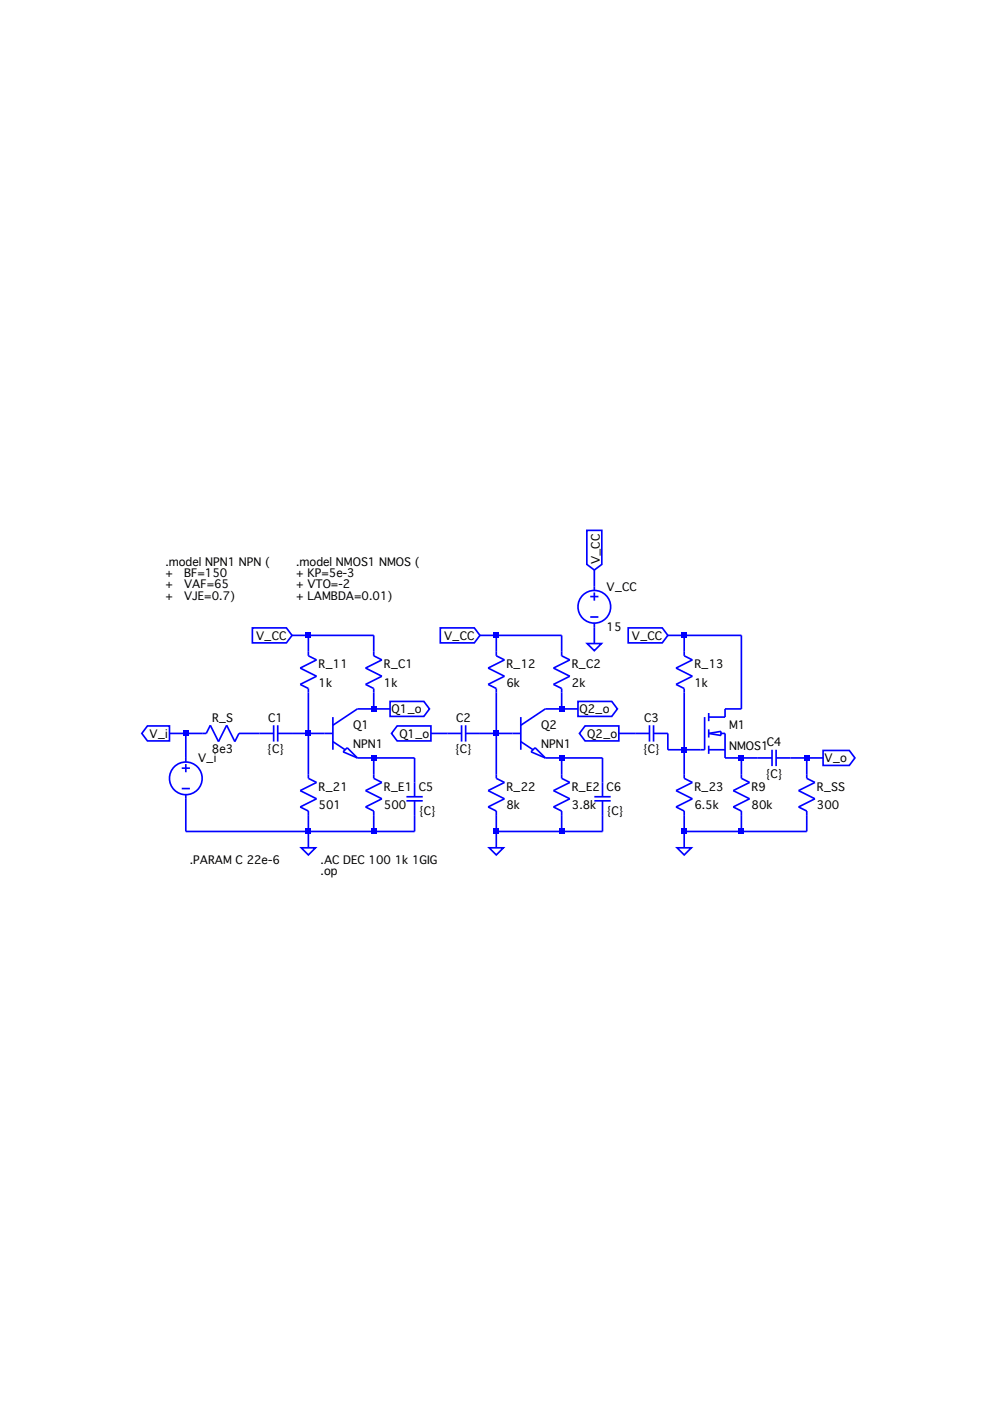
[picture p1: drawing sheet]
<svg xmlns="http://www.w3.org/2000/svg" width="210mm" height="297mm" viewBox="0 0 210 297" stroke-linecap="round" stroke-linejoin="round" font-family="sans-serif">
<g fill="none" stroke="#00f" stroke-width=".35">
<path d="M124.4 112.4h3.2v7.3l-1.6 1.2-1.6-1.2zM53.5 133.1h7.2l1.2 1.6-1.2 1.6h-7.2zM61.9 134.7h17.3v4.3l1.8 .9-3.5 1.7 3.5 1.8-3.5 1.7 1.7 .9v4.3M65.4 134.7v4.3l1.7 .9-3.5 1.7 3.5 1.8-3.5 1.7 1.8 .9v19l1.7 .9-3.5 1.7 3.5 1.8-3.5 1.7 1.8 .9v7.8M93.4 133.1h7.2l1.2 1.6-1.2 1.6h-7.2zM101.8 134.7h17.3v4.3l1.7 .9-3.5 1.7 3.5 1.8-3.5 1.7 1.8 .9v4.3M105.2 134.7v4.3l1.8 .9-3.5 1.7 3.5 1.8-3.5 1.7 1.7 .9v19l1.8 .9-3.5 1.7 3.5 1.8-3.5 1.7 1.7 .9v7.8M124.5 136.4h3l-1.5 1.6zM125.1 126.5h1.8M125.1 130.8h1.8M126 120.9v4.3M126 125.6v1.8"/>
<path d="M126 132.1v4.3M133.2 133.1h7.2l1.2 1.6-1.2 1.6h-7.2zM141.6 134.7h15.6v15.6h-3.5v1.7h-3.4M145.1 134.7v4.3l1.7 .9-3.5 1.7 3.5 1.8-3.5 1.7 1.8 .9v19l1.7 .9-3.5 1.7 3.5 1.8-3.5 1.7 1.8 .9v7.8M31.3 153.9h4.6v3.2h-4.6l-1.2-1.6zM35.9 155.5h7.8l.9-1.7 1.7 3.4 1.8-3.4 1.7 3.4 .9-1.7h7.3M39.4 155.5v6.1M58 153.8v3.4M58.9 155.5h11.7M58.9 153.8v3.4M70.6 157.2l2.6 1.8M70.6 152v7"/>
<path d="M72.7 159.4l.9-.9 2.2 2.2zM82.7 148.7h7.2l1.2 1.6-1.2 1.6h-7.2zM82.7 150.3h-6.9l-5.2 3.5M84.2 153.9h7.2v3.2h-7.2l-1.2-1.6zM91.4 155.5h6.5M97.9 153.8v3.4M98.7 155.5h11.7M98.7 153.8v3.4M110.4 157.2l2.6 1.8M110.4 152v7M112.6 159.4l.9-.9 2.1 2.2zM122.5 148.7h7.2l1.2 1.6-1.2 1.6h-7.2z"/>
<path d="M122.5 150.3h-6.9l-5.2 3.5M124 153.9h7.2v3.2h-7.2l-1.1-1.6zM131.2 155.5h6.5M137.7 153.8v3.4M138.6 153.8v3.4M149.4 152v7h-7.8v-3.5h-3M150.3 159h3.4M150.3 155.5l2.6-.4v.8zM150.3 151.2v1.7M150.3 154.6v1.8M150.3 158.1v1.7M152.9 155.5h.8v5.2h10"/>
<path d="M163.7 159v3.4M164.6 159v3.4M174.5 159.1h5.6l1.2 1.6-1.2 1.6h-5.6zM38.5 162.9h1.8M38.5 167.2h1.8M39.4 162v1.7M39.4 168.5v7.8h48.5v-6.5M63.9 179.8h3l-1.5 1.5zM75.8 160.7h12.1v8.2M79.2 160.7v4.3l1.8 .9-3.5 1.7 3.5 1.8-3.5 1.7 1.7 .9v4.3M86.2 168.9h3.4M86.2 169.8h3.4"/>
<path d="M103.7 179.8h3l-1.5 1.5zM115.6 160.7h12.1v8.2M119.1 160.7v4.3l1.7 .9-3.5 1.7 3.5 1.8-3.5 1.7 1.8 .9v4.3M126 168.9h3.5M126 169.8h3.5M127.7 169.8v6.5h-22.5M143.6 179.8h3l-1.5 1.5zM157.2 160.7v4.3l1.7 .9-3.4 1.7 3.4 1.8-3.4 1.7 1.7 .9v4.3M164.6 160.7h9.9M171 160.7v4.3l1.8 .9-3.5 1.7 3.5 1.8-3.5 1.7 1.7 .9v4.3h-25.9"/>
<circle cx="126" cy="128.7" r="3.5"/>
<circle cx="39.4" cy="165" r="3.5"/>
</g>
<g fill="#00f">
<path d="M38.9 155h1v1h-1z"/>
<path d="M64.8 134.2h1.1v1.1h-1.1z"/>
<path d="M64.8 155h1.1v1h-1.1z"/>
<path d="M64.8 175.7h1.1v1.1h-1.1z"/>
<path d="M78.7 149.8h1.1v1h-1.1z"/>
<path d="M78.7 160.2h1.1v1h-1.1z"/>
<path d="M78.7 175.7h1.1v1.1h-1.1z"/>
<path d="M104.7 134.2h1.1v1.1h-1.1z"/>
<path d="M104.7 155h1.1v1h-1.1z"/>
<path d="M104.7 175.7h1.1v1.1h-1.1z"/>
<path d="M118.5 149.8h1.1v1h-1.1z"/>
<path d="M118.5 160.2h1.1v1h-1.1z"/>
<path d="M118.5 175.7h1.1v1.1h-1.1z"/>
<path d="M144.5 134.2h1.1v1.1h-1.1z"/>
<path d="M144.5 158.4h1.1v1.1h-1.1z"/>
<path d="M144.5 175.7h1.1v1.1h-1.1z"/>
<path d="M156.7 160.2h1v1h-1z"/>
<path d="M156.7 175.7h1v1.1h-1z"/>
<path d="M170.5 160.2h1.1v1h-1.1z"/>
</g>
<g font-size="2.4">
<text x="127.2" y="119.7" transform="rotate(-90 127.2 119.7)">V_CC</text>
<text x="35.1" y="120">.model NPN1 NPN (</text>
<text x="35.1" y="122.4">+</text>
<text x="35.1" y="124.8">+</text>
<text x="39" y="122.4">BF=150</text>
<text x="39" y="124.8">VAF=65</text>
<text x="62.8" y="120">.model NMOS1 NMOS (</text>
<text x="62.8" y="122.4">+ KP=5e-3</text>
<text x="62.8" y="124.8">+ VTO=-2</text>
<text x="128.6" y="125.2">V_CC</text>
<text x="35.1" y="127.2">+</text>
<text x="39" y="127.2">VJE=0.7)</text>
<text x="62.8" y="127.2">+ LAMBDA=0.01)</text>
<text x="54.3" y="135.6">V_CC</text>
<text x="94.1" y="135.6">V_CC</text>
<text x="128.6" y="133.9">15</text>
<text x="134" y="135.6">V_CC</text>
<text x="67.5" y="141.7">R_11</text>
<text x="81.4" y="141.7">R_C1</text>
<text x="107.4" y="141.7">R_12</text>
<text x="121.2" y="141.7">R_C2</text>
<text x="147.2" y="141.7">R_13</text>
<text x="67.5" y="145.6">1k</text>
<text x="81.4" y="145.6">1k</text>
<text x="107.4" y="145.6">6k</text>
<text x="121.2" y="145.6">2k</text>
<text x="147.2" y="145.6">1k</text>
<text x="45" y="153.1">R_S</text>
<text x="56.9" y="153.1">C1</text>
<text x="74.9" y="154.7">Q1</text>
<text x="83" y="151.2">Q1_o</text>
<text x="96.7" y="153.1">C2</text>
<text x="114.8" y="154.7">Q2</text>
<text x="122.9" y="151.2">Q2_o</text>
<text x="136.6" y="153.1">C3</text>
<text x="154.6" y="154.7">M1</text>
<text x="31.7" y="156.4">V_i</text>
<text x="42" y="161.6">V_i</text>
<text x="44.9" y="159.7">8e3</text>
<text x="56.6" y="159.7">{C}</text>
<text x="74.9" y="158.5">NPN1</text>
<text x="84.7" y="156.4">Q1_o</text>
<text x="96.4" y="159.7">{C}</text>
<text x="114.8" y="158.5">NPN1</text>
<text x="124.5" y="156.4">Q2_o</text>
<text x="136.3" y="159.7">{C}</text>
<text x="154.6" y="159">NMOS1</text>
<text x="162.6" y="158.3">C4</text>
<text x="174.8" y="161.6">V_o</text>
<text x="67.5" y="167.6">R_21</text>
<text x="81.4" y="167.6">R_E1</text>
<text x="88.8" y="167.6">C5</text>
<text x="107.4" y="167.6">R_22</text>
<text x="121.2" y="167.6">R_E2</text>
<text x="128.6" y="167.6">C6</text>
<text x="147.2" y="167.6">R_23</text>
<text x="159.4" y="167.6">R9</text>
<text x="162.3" y="164.9">{C}</text>
<text x="173.2" y="167.6">R_SS</text>
<text x="67.5" y="171.5">501</text>
<text x="81.4" y="171.5">500</text>
<text x="88.8" y="172.8">{C}</text>
<text x="107.4" y="171.5">8k</text>
<text x="121.2" y="171.5">3.8k</text>
<text x="128.6" y="172.8">{C}</text>
<text x="147.2" y="171.5">6.5k</text>
<text x="159.4" y="171.5">80k</text>
<text x="173.2" y="171.5">300</text>
<text x="40.3" y="183.2">.PARAM C 22e-6</text>
<text x="68" y="183.2">.AC DEC 100 1k 1GIG</text>
<text x="68" y="185.6">.op</text>
</g>
</svg>
